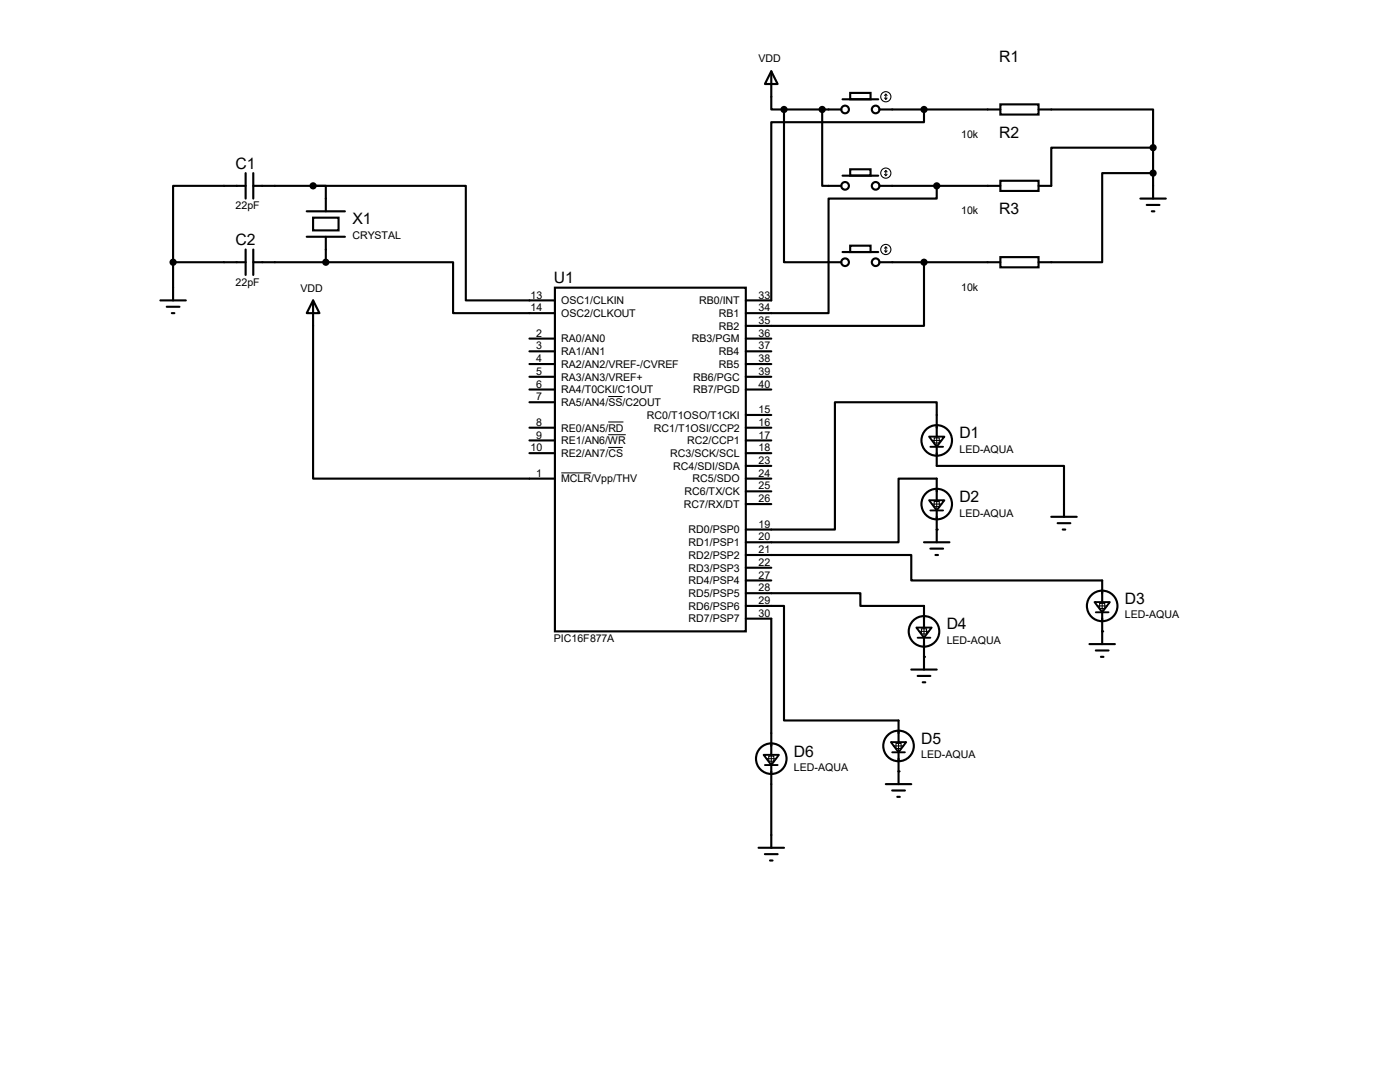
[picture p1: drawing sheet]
<svg xmlns="http://www.w3.org/2000/svg" width="279mm" height="216mm" viewBox="0 0 279 216" stroke-linecap="round" stroke-linejoin="round" font-family="sans-serif">
<g fill="none" stroke="#000" stroke-width=".42">
<path d="M153.9 14.2l1.3 2.6h-2.5zM153.9 14.2v7.6h2.6M168.1 19.8h7.2M169.7 18.5h4v1.3h-4zM49 37.1h-14.5v15.2M49 34.5v5.1M50.5 37.1h12M50.5 34.5v5.1M62.5 37.1h2.5v5.1M62.5 37.1h30.5v22.8h17.7M156.5 21.8v30.5h11.4M156.5 21.8h11.4"/>
<path d="M164.1 21.8v15.3h3.8M168.1 35.1h7.2M169.7 33.8h4v1.3h-4zM175.5 37.1h24.1M175.5 21.8h24.1M184.4 21.8v2.6h-30.5v35.5h-5.1M186.9 37.1v2.5h-21.5v22.9h-16.6M199.6 20.8h7.7v2.1h-7.7zM199.6 36.1h7.7v2h-7.7zM207.3 21.8h22.8v7.7M227.6 39.6h5.1M230.1 29.5h-20.3v7.6h-2.5"/>
<path d="M230.1 34.5h-10.1v17.8h-12.7M230.1 29.5v10.1M32 59.9h5.1M34.5 52.3h14.5M34.5 52.3v7.6M49 49.8v5.1M50.5 52.3h14.5M50.5 49.8v5.1M61.2 42.2h7.6M61.2 47.2h7.6M62.5 59.9l1.3 2.6h-2.6zM62.5 43.4h5.1v2.6h-5.1z"/>
<path d="M62.5 59.9v35.6h48.2M65 52.3h25.4v10.2h20.3M65 47.2v5.1M110.7 57.4h38.1v68.6h-38.1zM168.1 50.3h7.2M169.7 49h4v1.3h-4zM175.5 52.3h24.1M184.4 52.3v12.7h-35.6M199.6 51.3h7.7v2h-7.7zM228.9 40.9h2.5M229.9 42.2h.5M33.3 61.2h2.5"/>
<path d="M34.3 62.5h.5M105.7 67.6h5M105.7 70.1h5M105.7 72.6h5M105.7 77.7h5M105.7 75.2h5M148.8 67.6h5.1M148.8 70.1h5.1M148.8 72.6h5.1M148.8 77.7h5.1M148.8 75.2h5.1M105.7 80.3h5"/>
<path d="M105.7 85.3h5M105.7 87.9h5M105.7 90.4h5M148.8 85.3h5.1M148.8 87.9h5.1M148.8 90.4h5.1M148.8 98h5.1M148.8 95.5h5.1M148.8 93h5.1M148.8 82.8h5.1M186.9 87.1v-6.8h-20.3v25.4h-17.8M186.9 89.2v3.8h25.4v10.1"/>
<path d="M186.9 99.8v-4.3h-7.6v12.7h-30.5M148.8 110.7h33.1v5.1h38.1v4.3M148.8 118.4h22.9v2.5h12.7v4.3M148.8 115.8h5.1M148.8 113.3h5.1M148.8 100.6h5.1M184.4 108.2h5.1M185.7 109.5h2.5M186.7 110.7h.5M186.9 101.9v6.3M209.8 103.1h5.1M211.1 104.4h2.5"/>
<path d="M212.1 105.7h.5M148.8 120.9h7.7v22.9h22.8v4.3M148.8 123.4h5.1v27.2M181.9 133.6h5M183.1 134.9h2.6M184.1 136.1h.6M184.4 127.3v6.3M217.4 128.5h5.1M218.7 129.8h2.5M219.7 131.1h.5M220 122.2v6.3M153.9 152.7v16.5"/>
<path d="M176.8 156.5h5.1M178.1 157.7h2.5M179.1 159h.5M179.3 150.1v6.4M151.4 169.2h5.1M152.7 170.4h2.5M153.7 171.7h.5"/>
<circle cx="168.7" cy="37.1" r=".76"/>
<circle cx="168.7" cy="21.8" r=".76"/>
<circle cx="174.8" cy="37.1" r=".76"/>
<circle cx="174.8" cy="21.8" r=".76"/>
<circle cx="168.7" cy="52.3" r=".76"/>
<circle cx="174.8" cy="52.3" r=".76"/>
<circle cx="186.9" cy="87.9" r="3"/>
<circle cx="186.9" cy="100.6" r="3"/>
<circle cx="184.4" cy="126" r="3"/>
<circle cx="220" cy="120.9" r="3"/>
<circle cx="153.9" cy="151.4" r="3"/>
<circle cx="179.3" cy="148.8" r="3"/>
</g>
<g fill="#000">
<circle cx="186.9" cy="105.7" r=".21"/>
<circle cx="184.4" cy="131.1" r=".21"/>
<circle cx="220" cy="126" r=".21"/>
<circle cx="179.3" cy="153.9" r=".21"/>
</g>
<path d="M121.4 79.1h2.8M112 94.4h6M121.4 84.2h3M121.4 86.7h3.5M121.4 89.3h2.9" fill="none" stroke="#000" stroke-width=".2"/>
<path d="M185.4 87.1h3.1l-1.6 2.1zM185.4 99.8h3.1l-1.6 2.1zM185.7 89.2h2.5M185.7 101.9h2.5M182.9 125.2h3l-1.5 2.1zM183.1 127.3h2.6M218.4 120.1h3.1l-1.5 2.1zM218.7 122.2h2.5M152.4 150.6h3l-1.5 2.1zM152.7 152.7h2.5M177.8 148.1h3l-1.5 2zM178.1 150.1h2.5" fill="none" stroke="#000" stroke-width=".38"/>
<g fill="none" stroke="#000" stroke-width=".21">
<path d="M176.5 19.6l.3 .2M176.8 18.8v1M176.8 18.8l-.3 .2M176.8 18.8l.2 .2M177 19.6l-.2 .2M176.5 34.8l.3 .3M176.8 34v1.1M176.8 34l-.3 .3M176.8 34l.2 .3M177 34.8l-.2 .3M176.5 50l.3 .3M176.8 49.3v1"/>
<path d="M176.8 49.3l-.3 .2M176.8 49.3l.2 .2M177 50l-.2 .3M185.9 87.9h2.1M186.4 87.4h1.1v1h-1.1zM186.9 86.9v2M186.9 99.6v2M185.9 100.6h2.1M186.4 100.1h1.1v1h-1.1zM220 119.9v2M183.4 126h2M183.9 125.5h1v1h-1z"/>
<path d="M184.4 125v2M218.9 120.9h2.1M219.5 120.4h1v1h-1zM152.9 151.4h2M153.4 150.9h1v1h-1zM153.9 150.4v2M178.3 148.8h2M178.8 148.3h1v1.1h-1zM179.3 147.8v2.1"/>
<circle cx="176.8" cy="19.3" r="1.02"/>
<circle cx="176.8" cy="34.5" r="1.02"/>
<circle cx="176.8" cy="49.8" r="1.02"/>
</g>
<g fill="#000" stroke="#000" stroke-width=".42">
<circle cx="62.5" cy="37.1" r=".51"/>
<circle cx="156.5" cy="21.8" r=".51"/>
<circle cx="164.1" cy="21.8" r=".51"/>
<circle cx="184.4" cy="21.8" r=".51"/>
<circle cx="186.9" cy="37.1" r=".51"/>
<circle cx="230.1" cy="34.5" r=".51"/>
<circle cx="230.1" cy="29.5" r=".51"/>
<circle cx="34.5" cy="52.3" r=".51"/>
<circle cx="65" cy="52.3" r=".51"/>
<circle cx="184.4" cy="52.3" r=".51"/>
</g>
<g font-size="3.1">
<text x="199.4" y="12.3">R1</text>
<text x="199.4" y="27.6">R2</text>
<text x="47" y="33.7">C1</text>
<text x="70.3" y="44.8">X1</text>
<text x="199.4" y="42.8">R3</text>
<text x="47" y="48.9">C2</text>
<text x="110.5" y="56.5">U1</text>
<text x="191.5" y="87.5">D1</text>
<text x="191.5" y="100.2">D2</text>
<text x="188.9" y="125.6">D4</text>
<text x="224.5" y="120.5">D3</text>
<text x="183.9" y="148.4">D5</text>
<text x="158.5" y="151">D6</text>
</g>
<g font-size="2.1">
<text x="151.4" y="12.4">VDD</text>
<text x="191.8" y="27.6">10k</text>
<text x="47" y="41.8">22pF</text>
<text x="70.3" y="47.7">CRYSTAL</text>
<text x="191.8" y="42.8">10k</text>
<text x="47" y="57">22pF</text>
<text x="59.9" y="58.2">VDD</text>
<text x="105.9" y="59.6">13</text>
<text x="151.4" y="59.6">33</text>
<text x="191.8" y="58">10k</text>
<text x="105.9" y="62.1">14</text>
<text x="112" y="60.7">OSC1/CLKIN</text>
<text x="112" y="63.2">OSC2/CLKOUT</text>
<text x="139.5" y="60.7">RB0/INT</text>
<text x="143.5" y="65.8">RB2</text>
<text x="143.5" y="63.2">RB1</text>
<text x="151.4" y="64.6">35</text>
<text x="151.4" y="62.1">34</text>
<text x="107" y="67.2">2</text>
<text x="107" y="69.7">3</text>
<text x="112" y="68.3">RA0/AN0</text>
<text x="112" y="70.9">RA1/AN1</text>
<text x="138.1" y="68.3">RB3/PGM</text>
<text x="143.5" y="70.9">RB4</text>
<text x="151.4" y="69.7">37</text>
<text x="151.4" y="67.2">36</text>
<text x="107" y="72.3">4</text>
<text x="107" y="77.3">6</text>
<text x="107" y="74.8">5</text>
<text x="112" y="73.4">RA2/AN2/VREF-/CVREF</text>
<text x="112" y="75.9">RA3/AN3/VREF+</text>
<text x="138.3" y="75.9">RB6/PGC</text>
<text x="143.5" y="73.4">RB5</text>
<text x="151.4" y="77.3">40</text>
<text x="151.4" y="74.8">39</text>
<text x="151.4" y="72.3">38</text>
<text x="107" y="79.9">7</text>
<text x="112" y="78.5">RA4/T0CKI/C1OUT</text>
<text x="112" y="81">RA5/AN4/SS/C2OUT</text>
<text x="129.1" y="83.6">RC0/T1OSO/T1CKI</text>
<text x="138.3" y="78.5">RB7/PGD</text>
<text x="151.4" y="82.4">15</text>
<text x="107" y="85">8</text>
<text x="107" y="87.5">9</text>
<text x="112" y="86.1">RE0/AN5/RD</text>
<text x="112" y="88.6">RE1/AN6/WR</text>
<text x="130.5" y="86.1">RC1/T1OSI/CCP2</text>
<text x="137.2" y="88.6">RC2/CCP1</text>
<text x="151.4" y="85">16</text>
<text x="151.4" y="87.5">17</text>
<text x="105.9" y="90">10</text>
<text x="107" y="95.1">1</text>
<text x="112" y="91.2">RE2/AN7/CS</text>
<text x="133.8" y="91.2">RC3/SCK/SCL</text>
<text x="134.4" y="93.7">RC4/SDI/SDA</text>
<text x="151.4" y="90">18</text>
<text x="151.4" y="95.1">24</text>
<text x="151.4" y="92.6">23</text>
<text x="191.5" y="90.4">LED-AQUA</text>
<text x="112" y="96.3">MCLR/Vpp/THV</text>
<text x="136.5" y="101.3">RC7/RX/DT</text>
<text x="136.6" y="98.8">RC6/TX/CK</text>
<text x="138.2" y="96.3">RC5/SDO</text>
<text x="151.4" y="100.2">26</text>
<text x="151.4" y="97.7">25</text>
<text x="137.4" y="106.4">RD0/PSP0</text>
<text x="151.4" y="105.3">19</text>
<text x="151.4" y="107.8">20</text>
<text x="191.5" y="103.1">LED-AQUA</text>
<text x="137.4" y="109">RD1/PSP1</text>
<text x="137.4" y="111.5">RD2/PSP2</text>
<text x="151.4" y="112.9">22</text>
<text x="151.4" y="110.4">21</text>
<text x="137.4" y="119.1">RD5/PSP5</text>
<text x="137.4" y="116.6">RD4/PSP4</text>
<text x="137.4" y="114">RD3/PSP3</text>
<text x="151.4" y="118">28</text>
<text x="151.4" y="115.4">27</text>
<text x="137.4" y="124.2">RD7/PSP7</text>
<text x="137.4" y="121.7">RD6/PSP6</text>
<text x="151.4" y="123.1">30</text>
<text x="151.4" y="120.5">29</text>
<text x="224.5" y="123.4">LED-AQUA</text>
<text x="110.5" y="128.1">PIC16F877A</text>
<text x="188.9" y="128.5">LED-AQUA</text>
<text x="158.5" y="153.9">LED-AQUA</text>
<text x="183.9" y="151.3">LED-AQUA</text>
</g>
</svg>
